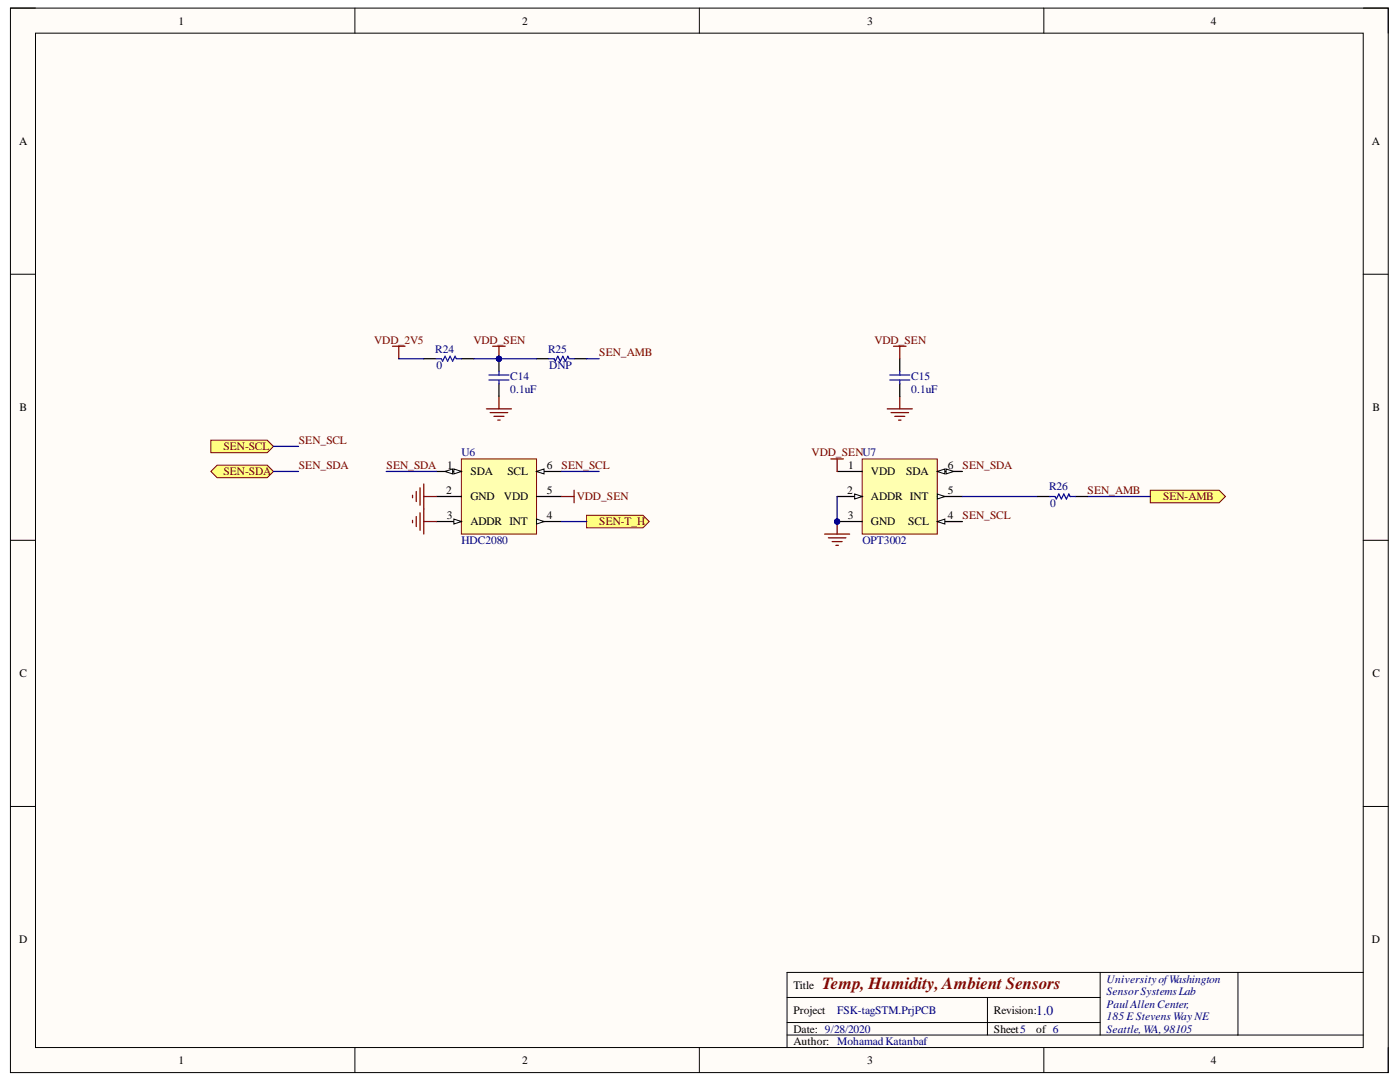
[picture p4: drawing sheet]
<svg xmlns="http://www.w3.org/2000/svg" width="279mm" height="216mm" viewBox="0 0 279 216" stroke-linecap="round" stroke-linejoin="round" font-family="sans-serif">
<path d="M2.1 1.6h275v212.4h-275z" fill-rule="evenodd" fill="#fffcf8"/>
<path d="M2.1 1.6h275v212.4h-275z" fill="none" stroke="#000" stroke-width=".2"/>
<path d="M7.1 6.6h265v202.4h-265z" fill-rule="evenodd" fill="#fffcf8"/>
<g fill="none" stroke="#000" stroke-width=".2">
<path d="M2.1 1.6h5M7.1 6.6h265v202.4h-265zM70.8 1.6v5M139.6 1.6v5M208.3 1.6v5M272.1 1.6h5v5M2.1 54.7h5M272.1 54.7h5M2.1 107.8h5M272.1 107.8h5M2.1 160.9h5M272.1 160.9h5"/>
<path d="M157.1 199h62.5M197.1 199v7.5M219.6 194v12.5M247.1 194v12.5M272.1 194h-115v15M70.8 209v5M139.6 209v5M157.1 206.5h115M157.1 204h62.5M208.3 209v5M277.1 209v5"/>
</g>
<path d="M92.1 91.6h15v15h-15z" fill-rule="evenodd" fill="#ffffb0"/>
<path d="M92.1 91.6h15v15h-15z" fill="none" stroke="#800000" stroke-width=".2"/>
<path d="M87.1 94.1h5" fill="none" stroke="#000" stroke-width=".25"/>
<path d="M90.6 93.6l1.5 .5-1.5 .5z" fill="#f8fcff"/>
<path d="M90.6 93.6l1.5 .5-1.5 .5z" fill="none" stroke="#000" stroke-width=".2"/>
<path d="M88.8 94.1l1.5-.5v1z" fill="#f8fcff"/>
<path d="M88.8 94.1l1.5-.5v1z" fill="none" stroke="#000" stroke-width=".2"/>
<path d="M87.1 99.1h5M107.1 99.1h5M87.1 104.1h5" fill="none" stroke="#000" stroke-width=".25"/>
<path d="M90.6 103.6l1.5 .5-1.5 .5z" fill="#f8fcff"/>
<path d="M90.6 103.6l1.5 .5-1.5 .5z" fill="none" stroke="#000" stroke-width=".2"/>
<path d="M107.1 104.1h5" fill="none" stroke="#000" stroke-width=".25"/>
<path d="M107.1 103.6l1.5 .5-1.5 .5z" fill="#f8fcff"/>
<path d="M107.1 103.6l1.5 .5-1.5 .5z" fill="none" stroke="#000" stroke-width=".2"/>
<path d="M107.1 94.1h5" fill="none" stroke="#000" stroke-width=".25"/>
<path d="M107.1 94.1l1.5-.5v1z" fill="#f8fcff"/>
<path d="M107.1 94.1l1.5-.5v1z" fill="none" stroke="#000" stroke-width=".2"/>
<circle cx="167.1" cy="104.1" r=".5" fill="#000080"/>
<circle cx="167.1" cy="104.1" r=".5" fill="none" stroke="#000080" stroke-width=".2"/>
<path d="M172.1 91.6h15v15h-15z" fill-rule="evenodd" fill="#ffffb0"/>
<path d="M172.1 91.6h15v15h-15z" fill="none" stroke="#800000" stroke-width=".2"/>
<path d="M187.1 94.1h5" fill="none" stroke="#000" stroke-width=".25"/>
<path d="M187.1 94.1l1.5-.5v1z" fill="#f8fcff"/>
<path d="M187.1 94.1l1.5-.5v1z" fill="none" stroke="#000" stroke-width=".2"/>
<path d="M188.8 93.6l1.5 .5-1.5 .5z" fill="#f8fcff"/>
<path d="M188.8 93.6l1.5 .5-1.5 .5z" fill="none" stroke="#000" stroke-width=".2"/>
<path d="M167.1 104.1h5" fill="none" stroke="#000" stroke-width=".25"/>
<circle cx="167.1" cy="104.1" r=".5" fill="#000080"/>
<circle cx="167.1" cy="104.1" r=".5" fill="none" stroke="#000080" stroke-width=".2"/>
<path d="M167.1 94.1h5M167.1 99.1h5" fill="none" stroke="#000" stroke-width=".25"/>
<path d="M170.6 98.6l1.5 .5-1.5 .5z" fill="#f8fcff"/>
<path d="M170.6 98.6l1.5 .5-1.5 .5z" fill="none" stroke="#000" stroke-width=".2"/>
<path d="M187.1 99.1h5" fill="none" stroke="#000" stroke-width=".25"/>
<path d="M187.1 98.6l1.5 .5-1.5 .5z" fill="#f8fcff"/>
<path d="M187.1 98.6l1.5 .5-1.5 .5z" fill="none" stroke="#000" stroke-width=".2"/>
<path d="M187.1 104.1h5" fill="none" stroke="#000" stroke-width=".25"/>
<path d="M187.1 104.1l1.5-.5v1z" fill="#f8fcff"/>
<path d="M187.1 104.1l1.5-.5v1z" fill="none" stroke="#000" stroke-width=".2"/>
<path d="M99.6 79.1v2.5M97.1 81.6h5M97.8 82.3h3.5M98.6 83.1h2M99.3 83.8h.5" fill="none" stroke="#800000" stroke-width=".25"/>
<circle cx="99.6" cy="71.6" r=".5" fill="#000080"/>
<circle cx="99.6" cy="71.6" r=".5" fill="none" stroke="#000080" stroke-width=".2"/>
<path d="M99.6 71.6v2.5M99.6 76.6v2.5" fill="none" stroke="#000" stroke-width=".25"/>
<circle cx="99.6" cy="71.6" r=".5" fill="#000080"/>
<circle cx="99.6" cy="71.6" r=".5" fill="none" stroke="#000080" stroke-width=".2"/>
<path d="M97.6 74.8h4M97.6 75.8h4M99.6 74.1v.7M99.6 75.8v.8M177.6 74.8h4M177.6 75.8h4M179.6 74.1v.7M179.6 75.8v.8" fill="none" stroke="#00f" stroke-width=".25"/>
<g fill="none" stroke="#800000" stroke-width=".25">
<path d="M179.6 79.1v2.5M82.3 98.8v.5M83.1 98.1v2M83.8 97.3v3.5M84.6 96.6v5M84.6 99.1h2.5M177.1 81.6h5M177.8 82.3h3.5M178.6 83.1h2M179.3 83.8h.5M164.6 106.6h5M165.3 107.3h3.5"/>
<path d="M166.1 108.1h2M166.8 108.8h.5M167.1 104.1v2.5"/>
</g>
<path d="M179.6 71.6v2.5M179.6 76.6v2.5" fill="none" stroke="#000" stroke-width=".25"/>
<circle cx="167.1" cy="104.1" r=".5" fill="#000080"/>
<circle cx="167.1" cy="104.1" r=".5" fill="none" stroke="#000080" stroke-width=".2"/>
<path d="M82.3 103.8v.5M83.1 103.1v2M83.8 102.3v3.5M84.6 101.6v5M84.6 104.1h2.5" fill="none" stroke="#800000" stroke-width=".25"/>
<path d="M43.3 92.8h10l1.3 1.3-1.3 1.2h-10l-1.2-1.2z" fill-rule="evenodd" fill="#ffff80"/>
<path d="M43.3 92.8h10l1.3 1.3-1.3 1.2h-10l-1.2-1.2z" fill="none" stroke="#800000" stroke-width=".2"/>
<path d="M42.1 87.8h11.2l1.3 1.3-1.3 1.2h-11.2z" fill-rule="evenodd" fill="#ffff80"/>
<path d="M42.1 87.8h11.2l1.3 1.3-1.3 1.2h-11.2z" fill="none" stroke="#800000" stroke-width=".2"/>
<path d="M117.1 102.8h11.2l1.3 1.3-1.3 1.2h-11.2z" fill-rule="evenodd" fill="#ffff80"/>
<path d="M117.1 102.8h11.2l1.3 1.3-1.3 1.2h-11.2z" fill="none" stroke="#800000" stroke-width=".2"/>
<path d="M229.6 97.8h13.7l1.3 1.3-1.3 1.2h-13.7z" fill-rule="evenodd" fill="#ffff80"/>
<path d="M229.6 97.8h13.7l1.3 1.3-1.3 1.2h-13.7z" fill="none" stroke="#800000" stroke-width=".2"/>
<path d="M78.3 69.1h2.5M79.6 69.1v2.5M98.3 69.1h2.5M99.6 69.1v2.5M178.3 69.1h2.5M179.6 69.1v2.5M112.1 99.1h2.5M114.6 97.8v2.5M165.8 91.6h2.5M167.1 91.6v2.5" fill="none" stroke="#800000" stroke-width=".25"/>
<circle cx="99.6" cy="71.6" r=".5" fill="#000080"/>
<circle cx="99.6" cy="71.6" r=".5" fill="none" stroke="#000080" stroke-width=".2"/>
<path d="M84.6 71.6h2.5M92.1 71.6h2.5M107.1 71.6h2.5M114.6 71.6h2.5" fill="none" stroke="#000" stroke-width=".25"/>
<path d="M87.1 71.6h1l.2 .5 .5-1 .5 1 .5-1 .5 1 .5-1 .3 .5h1M109.6 71.6h1l.2 .5 .5-1 .5 1 .5-1 .5 1 .5-1 .3 .5h1" fill="none" stroke="#00f" stroke-width=".25"/>
<path d="M167.1 99.1v5" fill="none" stroke="#000080" stroke-width=".25"/>
<circle cx="167.1" cy="104.1" r=".5" fill="#000080"/>
<circle cx="167.1" cy="104.1" r=".5" fill="none" stroke="#000080" stroke-width=".2"/>
<path d="M94.6 71.6h5M54.6 94.1h5M54.6 89.1h5M77.1 94.1h10M112.1 94.1h7.5M112.1 104.1h5" fill="none" stroke="#000080" stroke-width=".25"/>
<circle cx="99.6" cy="71.6" r=".5" fill="#000080"/>
<circle cx="99.6" cy="71.6" r=".5" fill="none" stroke="#000080" stroke-width=".2"/>
<path d="M99.6 71.6h7.5" fill="none" stroke="#000080" stroke-width=".25"/>
<circle cx="99.6" cy="71.6" r=".5" fill="#000080"/>
<circle cx="99.6" cy="71.6" r=".5" fill="none" stroke="#000080" stroke-width=".2"/>
<path d="M79.6 71.6h5M117.1 71.6h2.5M192.1 99.1h15M217.1 99.1h12.5" fill="none" stroke="#000080" stroke-width=".25"/>
<path d="M207.1 99.1h2.5M214.6 99.1h2.5" fill="none" stroke="#000" stroke-width=".25"/>
<path d="M209.6 99.1h1l.2 .5 .5-1 .5 1 .5-1 .5 1 .5-1 .3 .5h1" fill="none" stroke="#00f" stroke-width=".25"/>
<text font-size="3.4" fill="#800000" x="164.1" y="197.3">Temp,Humidity,Ambient Sensors</text>
<text font-size="2.7" fill="#000080" x="206.8" y="202.4">1.0</text>
<g font-size="2.3">
<text x="35.6" y="4.9">1</text>
<text x="104.2" y="4.9">2</text>
<text x="173.1" y="4.9">3</text>
<text x="241.7" y="4.9">4</text>
<text x="3.8" y="28.9">A</text>
<text x="273.8" y="28.9">A</text>
<text x="3.9" y="82">B</text>
<text x="273.9" y="82">B</text>
<text x="89.2" y="93.6">1</text>
<text x="93.9" y="94.9">SDA</text>
<text x="101.3" y="94.9">SCL</text>
<text x="109.1" y="93.6">6</text>
<text x="169.3" y="93.6">1</text>
<text x="173.8" y="94.9">VDD</text>
<text x="180.8" y="94.9">SDA</text>
<text x="189.1" y="93.6">6</text>
<text x="89.1" y="98.6">2</text>
<text x="93.9" y="99.9">GND</text>
<text x="100.6" y="99.9">VDD</text>
<text x="109.1" y="98.6">5</text>
<text x="169.1" y="98.6">2</text>
<text x="173.8" y="99.9">ADDR INT</text>
<text x="189.1" y="98.6">5</text>
<text x="89.2" y="103.6">3</text>
<text x="93.9" y="104.9">ADDR INT</text>
<text x="109.1" y="103.6">4</text>
<text x="169.2" y="103.6">3</text>
<text x="173.8" y="104.9">GND</text>
<text x="181.3" y="104.9">SCL</text>
<text x="189.1" y="103.6">4</text>
<text x="3.9" y="135.1">C</text>
<text x="273.9" y="135.1">C</text>
<text x="3.8" y="188.2">D</text>
<text x="273.8" y="188.2">D</text>
<text x="158.3" y="197.3">Title</text>
<text x="158.3" y="202.3">Project</text>
<text x="198.4" y="202.3">Revision:</text>
<text x="158.3" y="208.5">Author: MohamadKatanbaf</text>
<text x="158.3" y="206.1">Date: 9/28/2020</text>
<text x="198.4" y="206.1">Sheet5</text>
<text x="206.8" y="206.1">of 6</text>
<text x="35.6" y="212.3">1</text>
<text x="104.2" y="212.3">2</text>
<text x="173.1" y="212.3">3</text>
<text x="241.7" y="212.3">4</text>
</g>
<g font-size="2.3" fill="#800000">
<text x="74.7" y="68.6">VDD_2V5</text>
<text x="94.5" y="68.6">VDD_SEN</text>
<text x="119.6" y="71.1">SEN_AMB</text>
<text x="174.5" y="68.6">VDD_SEN</text>
<text x="44.6" y="89.9">SEN-SCL</text>
<text x="59.6" y="88.6">SEN_SCL</text>
<text x="44.6" y="94.9">SEN-SDA</text>
<text x="59.6" y="93.6">SEN_SDA</text>
<text x="77.1" y="93.6">SEN_SDA</text>
<text x="112.1" y="93.6">SEN_SCL</text>
<text x="162" y="91.1">VDD_SENU7</text>
<text x="192.1" y="93.6">SEN_SDA</text>
<text x="115.1" y="99.9">VDD_SEN</text>
<text x="217" y="98.6">SEN_AMB</text>
<text x="232.1" y="99.9">SEN-AMB</text>
<text x="119.6" y="104.9">SEN-T_H</text>
<text x="192.1" y="103.6">SEN_SCL</text>
</g>
<g font-size="2.3" fill="#000080">
<text x="86.9" y="70.4">R24</text>
<text x="109.4" y="70.4">R25</text>
<text x="87.1" y="73.7">0</text>
<text x="101.8" y="75.9">C14</text>
<text x="109.6" y="73.7">DNP</text>
<text x="181.9" y="75.9">C15</text>
<text x="101.8" y="78.4">0.1uF</text>
<text x="181.9" y="78.4">0.1uF</text>
<text x="92.1" y="91.1">U6</text>
<text x="209.4" y="97.8">R26</text>
<text x="209.6" y="101.1">0</text>
<text x="92.1" y="108.6">HDC2080</text>
<text x="172.1" y="108.6">OPT3002</text>
<text x="220.9" y="196.1">UniversityofWashington</text>
<text x="167.1" y="202.3">FSK-tagSTM.PrjPCB</text>
<text x="220.9" y="198.5">SensorSystemsLab</text>
<text x="220.9" y="201.1">PaulAllenCenter,</text>
<text x="220.9" y="203.5">185 E Stevens WayNE</text>
<text x="220.9" y="206.1">Seattle, WA,98105</text>
</g>
</svg>
